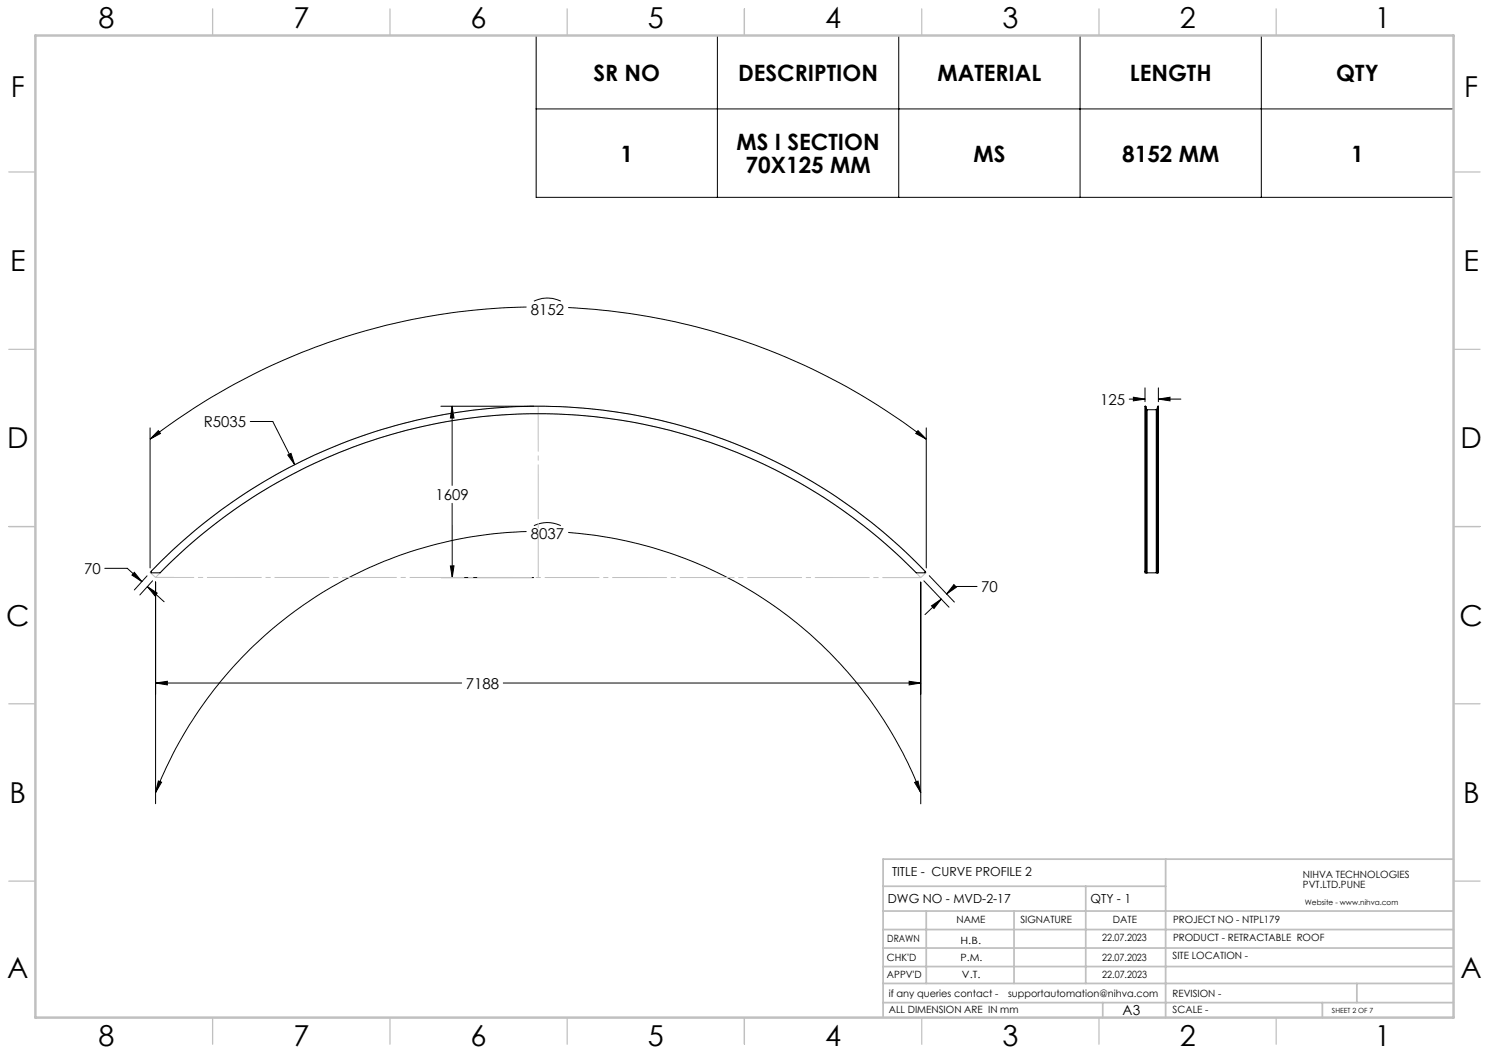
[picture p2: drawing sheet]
<svg xmlns="http://www.w3.org/2000/svg" width="420mm" height="297mm" viewBox="0 0 420 297" stroke-linecap="round" stroke-linejoin="round" font-family="sans-serif">
<g fill="none" stroke="#000" stroke-width=".28">
<path d="M151.2 10h258.8v45.7h-258.8zM202.4 10v45.7M253.5 10v45.7M304.7 10v45.7M355.8 10v45.7M151.2 30.7h258.8M148.5 86.6a178.8 178.8 0 0 0-106.2 37.3M150.6 84.9a8.6 8.6 0 0 1 7.6 0M160.3 86.7a179.3 179.3 0 0 1 101 37.2M70.6 118.9h6.3l6.2 12.2M124.4 114.6h26.1M127.5 114.6v22.3"/>
<path d="M127.5 114.6l.6 3.3h-1.1zM318.5 112.6h4.5M319.7 112l3.3 .6-3.3 .5zM323 109.4v3.9M323.1 114.6l.1 .1M323.1 114.6l-.1 46.5M323.1 114.6v46.5M323.2 114.7v46.6M323.2 114.7l.1 .7M323.3 115.4l.3 .2M323.3 115.4v46.2M323.6 115.6v46"/>
<path d="M323.6 115.6h2.5M326.1 115.6v46M326.4 115.4l-.3 .2M326.4 115.4v46.2M326.5 114.7v46.6M326.5 114.7l-.1 .7M326.6 114.6l-.1 .1M326.6 114.6l.1 46.5M326.6 114.6v46.5M326.7 112.6l3.3-.6v1.1zM326.7 109.4v3.9M326.7 112.6h6.4"/>
<path d="M42.3 120.7v39.5M44.7 121.5l.6 .8-3 1.6zM81.2 128.3l.9-.4 1 3.2zM258.9 121.5l2.4 2.4-3-1.6zM261.3 120.7v39.5M45.5 158.3a151.2 151.2 0 0 1 215.4 2.8v.5h-2.5a149.2 149.2 0 0 0-213.2 0h-2.6v-.5zM127 159.6h1.1l-.5 3.3zM127.5 142l.1 20.9M148.5 149.9a115.9 115.9 0 0 0-104.6 73.6M150.6 148.3a8.6 8.6 0 0 1 7.6 0M160.3 150.2a115.9 115.9 0 0 1 99.4 73.4M29.6 160.3h6.3l4.1 3.7"/>
<path d="M37.9 161.4l2.1 2.6-2.8-1.8zM41.5 162.4l-3.6 4M41.6 165.4l4.7 4.3M41.6 165.4l2.7 1.9-.6 .7zM43 163.8l-3.6 4M43.9 164.1v62.6M124.4 162.9h26.1M259.7 164.2v62.5M260.6 163.8l7.1 7.5M262.1 162.4l7.1 7.4M262.7 170.9l2.8-1.9-2 2.6zM265.5 169l-4.6 4.4"/>
<path d="M269.1 164.9l.7 .7-2.8 1.9zM275.6 165.4h-6.4l-2.2 2.1M323 161.1v.5h.3M323 161.1h.1M323.1 161.1l.1 .2M323.2 161.3l.1 .3M323.3 161.6h.3M323.6 161.6h2.5M326.1 161.6h.3M326.5 161.3v.3M326.6 161.1l-.1 .2M326.6 161.1h.1"/>
<path d="M326.7 161.1v.5h-.3M43.9 192.6h86.3M43.9 192.6l3.3-.4v1zM142 192.6h117.7M256.4 192.2l3.3 .4-3.3 .6zM44.7 220.3l.9 .3-1.7 2.9zM258 220.7l.9-.4 .8 3.3z"/>
</g>
<path d="M261.3 161.5a151.2 151.2 0 0 0-219 0l1.6 1.4a149.1 149.1 0 0 1 215.8 0" fill="none" stroke="#c0c0c0" stroke-width=".28"/>
<path d="M261.3 161.5l-1.6 1.4" fill="none" stroke="#c0c0c0" stroke-width=".28" stroke-dasharray="15.2 1.3 1.3 1.3"/>
<path d="M43.9 162.9h215.8" fill="none" stroke="#c0c0c0" stroke-width=".28" stroke-dasharray="15.2 1.3 1.3 1.3" stroke-dashoffset="4.5"/>
<path d="M151.8 162.9v-48.3" fill="none" stroke="#c0c0c0" stroke-width=".28" stroke-dasharray="15.2 1.3 1.3 1.3" stroke-dashoffset="2.5"/>
<g fill="none" stroke="#c0c0c0" stroke-width=".35">
<path d="M60 2.5v7.5M110 2.5v7.5M160 2.5v7.5M210 2.5v7.5M260 2.5v7.5M310 2.5v7.5M360 2.5v7.5M2.5 48.5h7.5M410 48.5h7.5M2.5 98.5h7.5M410 98.5h7.5M2.5 148.5h7.5"/>
<path d="M410 148.5h7.5M2.5 198.5h7.5M410 198.5h7.5M2.5 248.5h7.5M410 248.5h7.5M60 287v7.5M110 287v7.5M160 287v7.5M210 287v7.5M260 287v7.5M310 287v7.5M360 287v7.5"/>
</g>
<g fill="none" stroke="#c0c0c0" stroke-width=".5">
<path d="M249.1 257h160.9M249.1 250h79.7M261.3 257v20.4M286 257v20.4M306.2 250v27.4M328.8 242.3v44.7M410 242.3h-160.9v44.7M249.1 272.6h160.9M249.1 267.4h160.9M249.1 262.2h160.9M249.1 277.4h160.9M382.7 277.4v5.4"/>
<path d="M249.1 282.8h160.9M311 282.8v4.2M373 282.8v4.2"/>
</g>
<path d="M10 10h400v277h-400z" fill="none" stroke="#c0c0c0" stroke-width=".7"/>
<g fill="#000">
<path d="M326.7 112.6l3.3-.6v1.1zM319.7 112l3.3 .6-3.3 .5z"/>
<path d="M37.9 161.4l2.1 2.6-2.8-1.8zM41.6 165.4l2.7 1.9-.6 .7zM269.1 164.9l.7 .7-2.8 1.9zM262.7 170.9l2.8-1.9-2 2.6zM258.9 121.5l2.4 2.4-3-1.6zM44.7 121.5l.6 .8-3 1.6zM258 220.7l.9-.4 .8 3.3zM44.7 220.3l.9 .3-1.7 2.9zM81.2 128.3l1.9 2.8-1-3.2zM43.9 192.6l3.3-.4v1zM256.4 192.2l3.3 .4-3.3 .6zM127 159.6h1.1l-.5 3.3zM127.5 114.6l.6 3.3h-1.1z"/>
</g>
<g font-size="8.1">
<text x="27.8" y="8">8</text>
<text x="82.8" y="8">7</text>
<text x="132.8" y="8">6</text>
<text x="182.8" y="8">5</text>
<text x="232.8" y="8">4</text>
<text x="282.8" y="8">3</text>
<text x="332.8" y="8">2</text>
<text x="387.8" y="8">1</text>
<text x="3" y="27.2">F</text>
<text x="413" y="27.2">F</text>
<text x="2.8" y="76.5">E</text>
<text x="412.8" y="76.5">E</text>
<text x="2" y="126.5">D</text>
<text x="412" y="126.5">D</text>
<text x="1.7" y="176.5">C</text>
<text x="411.7" y="176.5">C</text>
<text x="2.7" y="226.5">B</text>
<text x="412.7" y="226.5">B</text>
<text x="2" y="275.7">A</text>
<text x="412" y="275.7">A</text>
<text x="27.8" y="295">8</text>
<text x="82.8" y="295">7</text>
<text x="132.8" y="295">6</text>
<text x="182.8" y="295">5</text>
<text x="232.8" y="295">4</text>
<text x="282.8" y="295">3</text>
<text x="332.8" y="295">2</text>
<text x="387.8" y="295">1</text>
</g>
<g font-size="6.3">
<text x="167.4" y="22.7">SR NO</text>
<text x="208.2" y="22.7">DESCRIPTION</text>
<text x="264.4" y="22.7">MATERIAL</text>
<text x="318.7" y="22.7">LENGTH</text>
<text x="376.9" y="22.7">QTY</text>
<text x="175" y="45.6">1</text>
<text x="207.8" y="42.4">MS I SECTION</text>
<text x="274.6" y="45.6">MS</text>
<text x="316.5" y="45.6">8152 MM</text>
<text x="381.1" y="45.6">1</text>
<text x="210.3" y="48.7">70X125 MM</text>
</g>
<g font-size="4.2">
<text x="149.7" y="88.8">8152</text>
<text x="310.3" y="114.1">125</text>
<text x="57.5" y="120.5">R5035</text>
<text x="122.9" y="141">1609</text>
<text x="149.7" y="152.1">8037</text>
<text x="23.7" y="161.9">70</text>
<text x="276.8" y="167">70</text>
<text x="131.4" y="194.2">7188</text>
</g>
<text font-size="3.9" x="316.7" y="286.4">A3</text>
<g font-size="3.5">
<text x="251.6" y="247.2">TITLE - CURVE PROFILE 2</text>
<text x="250.4" y="254.8">DWG NO - MVD-2-17</text>
<text x="307.6" y="254.8">QTY - 1</text>
</g>
<g font-size="2.8">
<text x="367.5" y="247.7">NIHVA TECHNOLOGIES</text>
<text x="367.5" y="250.5">PVT.LTD.PUNE</text>
<text x="269.8" y="260.4">NAME</text>
<text x="287.8" y="260.4">SIGNATURE</text>
<text x="313.9" y="260.5">DATE</text>
<text x="330.9" y="260.5">PROJECT NO - NTPL179</text>
<text x="250.3" y="265.7">DRAWN</text>
<text x="270.9" y="266.1">H.B.</text>
<text x="310.9" y="265.5">22.07.2023</text>
<text x="330.9" y="265.5">PRODUCT - RETRACTABLE ROOF</text>
<text x="250.2" y="271.1">CHK'D</text>
<text x="250.2" y="275.8">APPV'D</text>
<text x="270.9" y="271.1">P.M.</text>
<text x="271.3" y="275.8">V.T.</text>
<text x="310.9" y="271.1">22.07.2023</text>
<text x="310.9" y="275.8">22.07.2023</text>
<text x="330.7" y="270.6">SITE LOCATION -</text>
<text x="250.7" y="281.1">if any queries contact -</text>
<text x="284.3" y="281.1">supportautomation@nihva.com</text>
<text x="330.7" y="281.1">REVISION -</text>
<text x="250.7" y="285.6">ALL DIMENSION ARE IN mm</text>
<text x="330.7" y="285.6">SCALE -</text>
</g>
<text font-size="2.1" x="368.1" y="255.1">Website - www.nihva.com</text>
<text font-size="2" x="375.7" y="285.6">SHEET 2 OF 7</text>
</svg>
